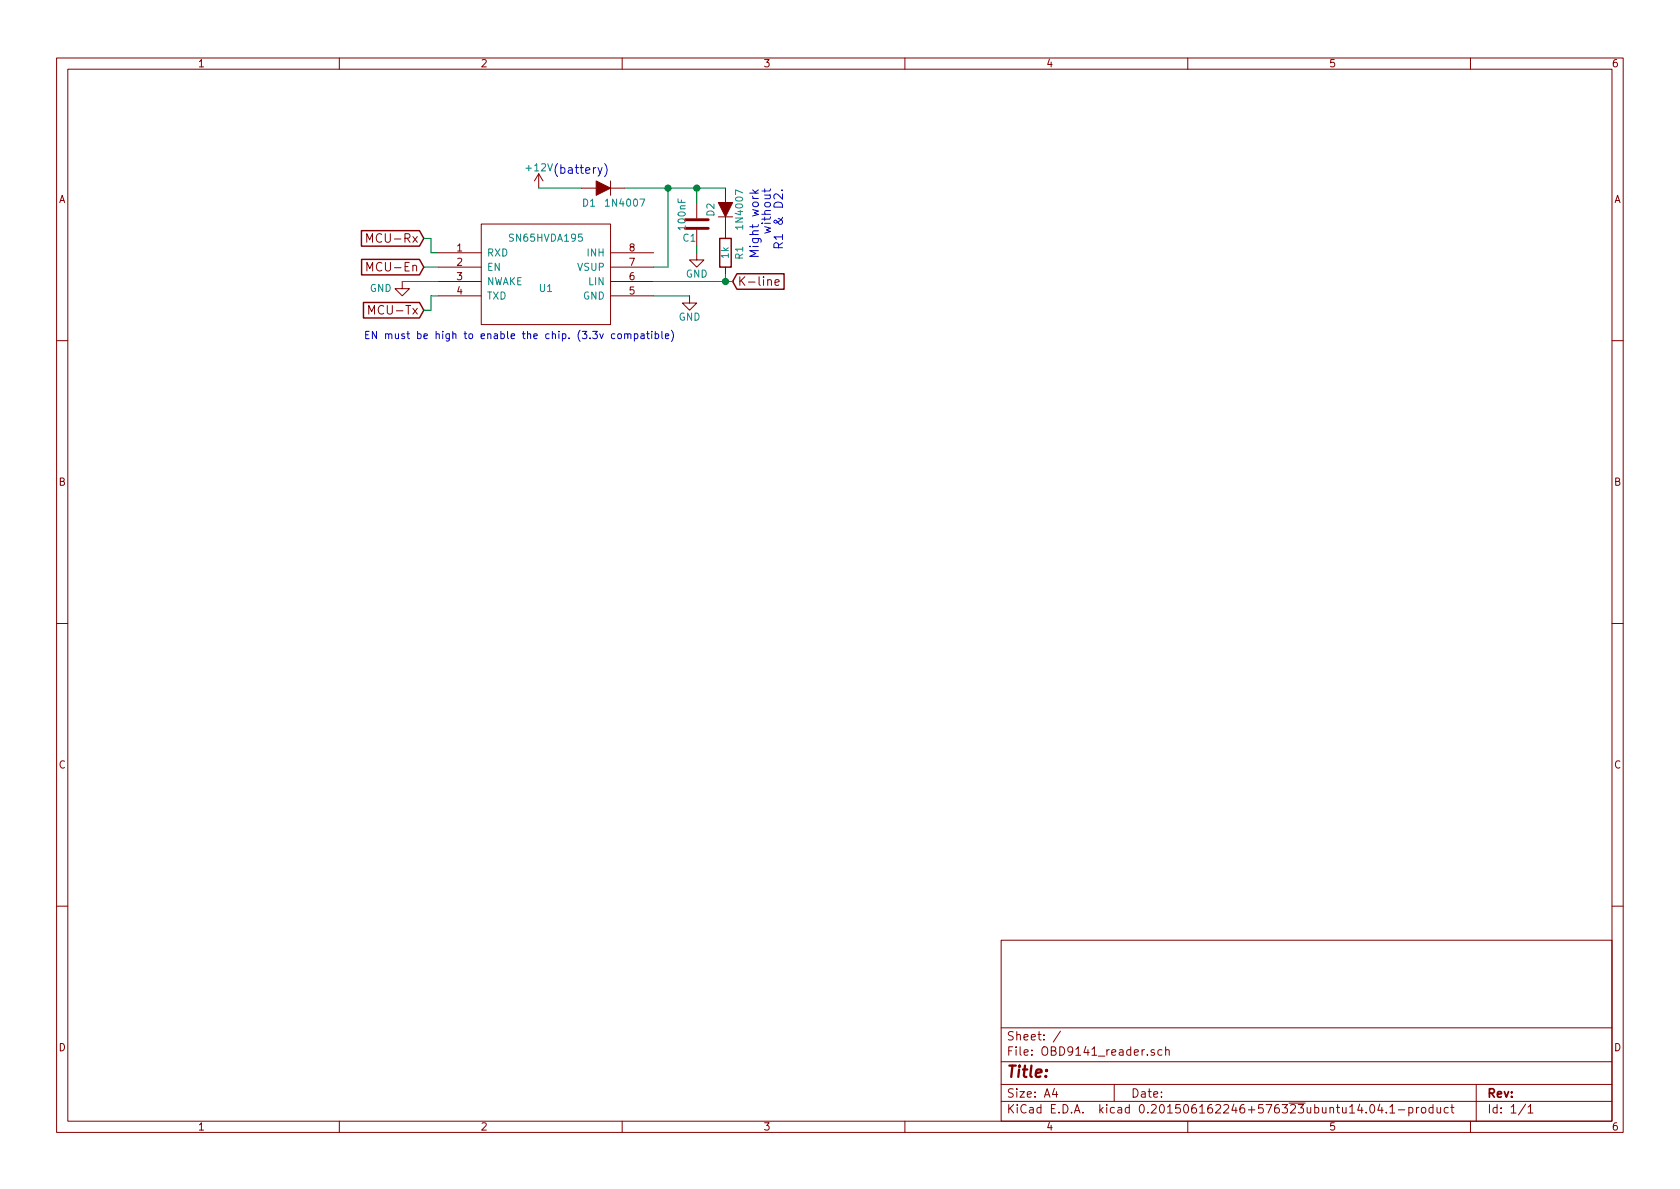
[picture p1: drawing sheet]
EESchema Schematic File Version 2
LIBS:power
LIBS:device
LIBS:conn
LIBS:SN65HVDA195
LIBS:OBD9141_reader-cache
EELAYER 25 0
EELAYER END
$Descr A4 11693 8268
encoding utf-8
Sheet 1 1
Title ""
Date ""
Rev ""
Comp ""
Comment1 ""
Comment2 ""
Comment3 ""
Comment4 ""
$EndDescr
$Comp
L SN65HVDA195 U1
U 1 1
P 3800 1900
F 0 "U1" H 3800 1800 50  0000 C CNN
F 1 "SN65HVDA195" H 3800 2150 50  0000 C CNN
F 2 "MODULE" H 3800 1900 50  0001 C CNN
F 3 "DOCUMENTATION" H 3800 1900 50  0001 C CNN
	1    3800 1900
	1    0    0    -1  
$EndComp
$Comp
L +12V #PWR4
U 1 1
P 3750 1300
F 0 "#PWR4" H 3750 1150 50  0001 C CNN
F 1 "+12V" H 3750 1440 50  0000 C CNN
F 2 "" H 3750 1300 60  0000 C CNN
F 3 "" H 3750 1300 60  0000 C CNN
	1    3750 1300
	1    0    0    -1  
$EndComp
$Comp
L GND #PWR3
U 1 1
P 4800 2050
F 0 "#PWR3" H 4800 1800 50  0001 C CNN
F 1 "GND" H 4800 1900 50  0000 C CNN
F 2 "" H 4800 2050 60  0000 C CNN
F 3 "" H 4800 2050 60  0000 C CNN
	1    4800 2050
	1    0    0    -1  
$EndComp
$Comp
L R R1
U 1 1
P 5050 1750
F 0 "R1" V 5150 1750 50  0000 C CNN
F 1 "1k" V 5050 1750 50  0000 C CNN
F 2 "" V 4980 1750 30  0000 C CNN
F 3 "" H 5050 1750 30  0000 C CNN
	1    5050 1750
	1    0    0    -1  
$EndComp
$Comp
L D D1
U 1 1
P 4200 1300
F 0 "D1" H 4300 1400 50  0000 C CNN
F 1 "1N4007" H 4050 1400 50  0000 C CNN
F 2 "" H 4200 1300 60  0000 C CNN
F 3 "" H 4200 1300 60  0000 C CNN
	1    4200 1300
	-1   0    0    1   
$EndComp
$Comp
L C C1
U 1 1
P 4850 1550
F 0 "C1" H 4750 1450 50  0000 L CNN
F 1 "100nF" V 4750 1500 50  0000 L CNN
F 2 "" H 4888 1400 30  0000 C CNN
F 3 "" H 4850 1550 60  0000 C CNN
	1    4850 1550
	1    0    0    -1  
$EndComp
Text GLabel 5100 1950 2    60   Input ~ 0
K-line
Wire Wire Line
	4550 1950 5100 1950
$Comp
L GND #PWR2
U 1 1
P 4850 1750
F 0 "#PWR2" H 4850 1500 50  0001 C CNN
F 1 "GND" H 4850 1600 50  0000 C CNN
F 2 "" H 4850 1750 60  0000 C CNN
F 3 "" H 4850 1750 60  0000 C CNN
	1    4850 1750
	1    0    0    -1  
$EndComp
Wire Wire Line
	4550 2050 4800 2050
Connection ~ 5050 1950
$Comp
L D D2
U 1 1
P 5050 1450
F 0 "D2" H 5050 1550 50  0000 C CNN
F 1 "1N4007" H 5050 1350 50  0000 C CNN
F 2 "" H 5050 1450 60  0000 C CNN
F 3 "" H 5050 1450 60  0000 C CNN
	1    5050 1450
	0    -1   -1   0   
$EndComp
Wire Wire Line
	5050 1900 5050 1950
Text GLabel 2950 1650 0    60   Input ~ 0
MCU-Rx
Text GLabel 2950 2150 0    60   Input ~ 0
MCU-Tx
$Comp
L GND #PWR1
U 1 1
P 2800 1950
F 0 "#PWR1" H 2800 1700 50  0001 C CNN
F 1 "GND" H 2650 1900 50  0000 C CNN
F 2 "" H 2800 1950 60  0000 C CNN
F 3 "" H 2800 1950 60  0000 C CNN
	1    2800 1950
	1    0    0    -1  
$EndComp
Wire Wire Line
	2800 1950 3050 1950
Wire Wire Line
	2950 2150 3000 2150
Wire Wire Line
	3000 2150 3000 2050
Wire Wire Line
	3000 2050 3050 2050
Wire Wire Line
	2950 1650 3000 1650
Wire Wire Line
	3000 1650 3000 1750
Wire Wire Line
	3000 1750 3050 1750
Text GLabel 2950 1850 0    60   Input ~ 0
MCU-En
Wire Wire Line
	2950 1850 3050 1850
Wire Wire Line
	3750 1300 4050 1300
Wire Wire Line
	4650 1300 4650 1850
Connection ~ 4650 1300
Wire Wire Line
	4850 1300 4850 1400
Connection ~ 4850 1300
Wire Wire Line
	4850 1700 4850 1750
Wire Wire Line
	4350 1300 5050 1300
Wire Wire Line
	4650 1850 4550 1850
Text Notes 3850 1200 0    60   ~ 0
(battery)
Text Notes 5450 1300 3    60   ~ 0
Might work\nwithout\nR1 & D2.
Text Notes 4700 2350 2    51   ~ 0
EN must be high to enable the chip. (3.3v compatible)
$EndSCHEMATC
